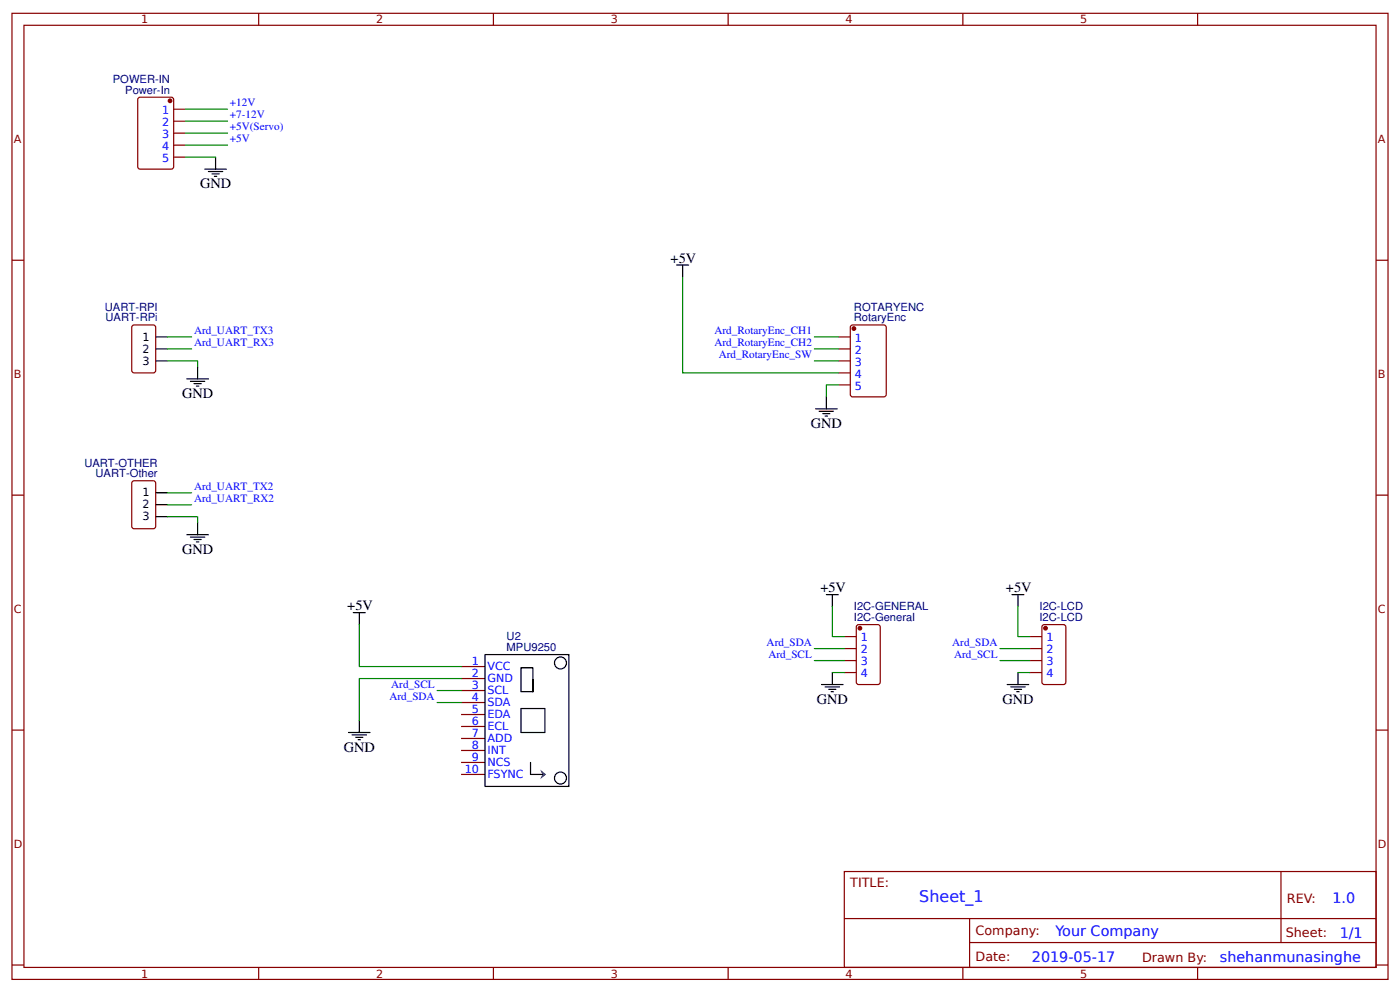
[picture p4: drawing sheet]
<svg xmlns="http://www.w3.org/2000/svg" width="309mm" height="219mm" viewBox="0 0 309 219" stroke-linecap="round" stroke-linejoin="round" font-family="sans-serif">
<g fill="none" stroke="#800" stroke-width=".26">
<path d="M2.6 2.9h304.1v213.3h-304.1zM5.3 5.6h298.7v207.9h-298.7zM57.1 2.9v2.7M109 2.9v2.7M160.9 2.9v2.7M212.7 2.9v2.7M264.6 2.9v2.7M2.6 57.4h2.7M304 57.4h2.7M29.4 71.8l4.5-.1 .4 .3 .1 9.8-.3 .4-4.5 .1-.4-.3-.1-9.7zM185.2 74.4h2.7M185.2 77h2.7"/>
<path d="M185.2 79.7h2.7M187.9 72l.5-.3h6.9l.4 .3 .1 15.1-.3 .4-7.1 .1-.5-.3zM185.2 82.3h2.7M185.2 85h2.7M2.6 109.3h2.7M29.4 106.2l4.5-.1 .4 .3 .1 9.8-.3 .4-4.5 .1-.4-.3-.1-9.7zM304 109.3h2.7M189.2 138.1l.5-.2h4.2l.5 .2 .1 12.5-.3 .4-4.5 .1-.5-.3zM230.3 138.1l.4-.2h4.2l.5 .2 .1 12.5-.3 .4-4.5 .1-.4-.3zM101.9 157.7h5.3M101.9 155.1h5.3M101.9 152.4h5.3"/>
<path d="M101.9 149.8h5.3M101.9 147.1h5.3M186.5 140.5h2.7M186.5 143.2h2.7M186.5 145.8h2.7M186.5 148.5h2.7M227.5 140.5h2.7M227.5 143.2h2.7M227.5 145.8h2.7M227.5 148.5h2.7M2.6 161.2h2.7M101.9 170.9h5.3"/>
<path d="M101.9 168.3h5.3M101.9 165.7h5.3M101.9 163h5.3M101.9 160.4h5.3M304 161.2h2.7M186.5 192.4h117.5v21.1h-117.5zM283 192.4v15.7M2.6 213h2.7M57.1 213.5v2.7M109 213.5v2.7M160.9 213.5v2.7M186.6 202.8h117.3"/>
<path d="M212.7 213.5v2.7M214.2 208.1h89.7M214.2 202.8v10.5M264.6 213.5v2.7M304 213h2.7"/>
</g>
<g fill="none" stroke="#000" stroke-width=".26">
<path d="M149.5 58.5h2.6M150.8 58.5v2.6M34.4 79.7h2.6M34.4 74.4h2.6M34.4 77h2.6M41.3 83.6h4.7M42.1 84.2h3.1M42.9 84.7h1.5M43.4 85.2h.5M43.7 81v2.6M180.2 90.2h4.7M181 90.8h3.1"/>
<path d="M181.8 91.3h1.6M182.3 91.8h.5M182.6 87.6v2.6M34.4 114.1h2.6M34.4 108.8h2.6M34.4 111.4h2.6M41.3 118h4.7M42.1 118.6h3.1M42.9 119.1h1.5M43.4 119.6h.5M43.7 115.4v2.6M182.6 131.3h2.6"/>
<path d="M183.9 131.3v2.6M223.6 131.3h2.6M224.9 131.3v2.6M107.2 144.5h18.5v29.1h-18.5zM115.1 156.4h5.3v5.3h-5.3zM117.7 150v2.7h-2.6v-5.3h2.6v5.3M181.5 151.1h4.8M182.3 151.6h3.2M183.1 152.2h1.6M183.6 152.7h.5M183.9 148.5v2.6M222.5 151.1h4.8"/>
<path d="M223.3 151.6h3.2M224.1 152.2h1.6M224.6 152.7h.6M224.9 148.5v2.6M117.2 168.3v2.6h2.7"/>
<circle cx="123.8" cy="146.3" r="1.32"/>
<circle cx="123.8" cy="171.7" r="1.32"/>
</g>
<g fill="#800" stroke="#800" stroke-width=".26">
<circle cx="188.6" cy="72.5" r=".4"/>
<circle cx="190" cy="138.7" r=".4"/>
<circle cx="231" cy="138.7" r=".4"/>
</g>
<g fill="none" stroke="#080" stroke-width=".26">
<path d="M37 79.7h6.7v1.3M37 74.4h5.3M37 77h5.3M150.8 61.1v21.2h34.4M179.9 79.7h5.3M179.9 74.4h5.3M179.9 77h5.3M185.2 85h-2.6v2.6M37 114.1h6.7v1.3M37 108.8h5.3M37 111.4h5.3M183.9 133.9v6.6h2.6"/>
<path d="M224.9 133.9v6.6h2.6M179.9 143.2h6.6M179.9 145.8h6.6M183.9 148.5h2.6M220.9 143.2h6.6M220.9 145.8h6.6M224.9 148.5h2.6"/>
</g>
<path d="M119.3 169.9l1.3 1-1.3 1.1 .6-1.1z" fill="#333"/>
<path d="M45.2 37.3h4.8M46 37.9h3.2M46.8 38.4h1.6M47.4 38.9h.5M47.6 34.7v2.6M78.1 135.2h2.6M79.4 135.2v2.7M79.4 159v2.7M77 161.7h4.8M77.8 162.2h3.2M78.6 162.7h1.6M79.1 163.3h.5" fill="none" stroke="#000" stroke-width=".26"/>
<path d="M41 24.1h9.3M41 26.7h9.3M41 29.4h9.3M41 34.7h6.6M41 32h9.3M79.4 137.9v9.2h22.5M96.6 155.1h5.3M96.6 152.4h5.3M101.9 149.8h-22.5v9.2" fill="none" stroke="#080" stroke-width=".26"/>
<path d="M30.7 21.5h7.1l.5 .2 .1 15.1-.3 .5h-7.1l-.5-.2-.1-15.1zM38.4 24.1h2.6M38.4 26.7h2.6M38.4 29.4h2.6M38.4 32h2.6M38.4 34.7h2.6" fill="none" stroke="#800" stroke-width=".26"/>
<circle cx="37.6" cy="22.3" r=".4" fill="#800" stroke="#800" stroke-width=".26"/>
<text font-size="3.5" fill="#00f" x="203.1" y="199.2">Sheet_1</text>
<g font-size="3.2">
<text x="44.2" y="41.6">GND</text>
<text x="148.2" y="58">+5V</text>
<text x="40.2" y="87.9">GND</text>
<text x="179.1" y="94.5">GND</text>
<text x="40.2" y="122.3">GND</text>
<text x="181.2" y="130.7">+5V</text>
<text x="222.2" y="130.7">+5V</text>
<text x="76.7" y="134.7">+5V</text>
<text x="180.4" y="155.3">GND</text>
<text x="221.5" y="155.3">GND</text>
<text x="75.9" y="165.9">GND</text>
</g>
<g font-size="3.2" fill="#00f">
<text x="294.4" y="199.3">1.0</text>
<text x="233.2" y="206.5">Your Company</text>
<text x="296" y="207.1">1/1</text>
<text x="228" y="212.4">2019-05-17</text>
<text x="269.5" y="212.3">shehanmunasinghe</text>
</g>
<g font-size="2.8" fill="#800">
<text x="187.9" y="195.8">TITLE:</text>
<text x="284.3" y="199.3">REV:</text>
<text x="215.5" y="206.5">Company:</text>
<text x="284.1" y="206.9">Sheet:</text>
<text x="215.5" y="212.2">Date:</text>
<text x="252.3" y="212.3">Drawn By:</text>
</g>
<g font-size="2.5" fill="#800">
<text x="31.2" y="5.2">1</text>
<text x="83.1" y="5.2">2</text>
<text x="134.9" y="5.2">3</text>
<text x="186.8" y="5.2">4</text>
<text x="238.7" y="5.2">5</text>
<text x="3" y="31.5">A</text>
<text x="304.4" y="31.5">A</text>
<text x="3" y="83.4">B</text>
<text x="304.4" y="83.4">B</text>
<text x="3" y="135.2">C</text>
<text x="304.4" y="135.2">C</text>
<text x="3" y="187.1">D</text>
<text x="304.4" y="187.1">D</text>
<text x="31.2" y="215.8">1</text>
<text x="83.1" y="215.8">2</text>
<text x="134.9" y="215.8">3</text>
<text x="186.8" y="215.8">4</text>
<text x="238.7" y="215.8">5</text>
</g>
<g font-size="2.5" fill="#000080">
<text x="24.9" y="18.3">POWER-IN</text>
<text x="27.7" y="20.7">Power-In</text>
<text x="23.2" y="68.6">UART-RPI</text>
<text x="23.3" y="70.9">UART-RPi</text>
<text x="188.7" y="70.9">RotaryEnc</text>
<text x="188.7" y="68.6">ROTARYENC</text>
<text x="18.6" y="103">UART-OTHER</text>
<text x="21.1" y="105.3">UART-Other</text>
<text x="188.7" y="137.1">I2C-General</text>
<text x="188.7" y="134.7">I2C-GENERAL</text>
<text x="229.7" y="137.1">I2C-LCD</text>
<text x="229.7" y="134.7">I2C-LCD</text>
<text x="111.9" y="143.7">MPU9250</text>
<text x="111.9" y="141.3">U2</text>
</g>
<g font-size="2.5" fill="#00f">
<text x="50.8" y="23.4">+12V</text>
<text x="35.8" y="25.2">1</text>
<text x="35.8" y="27.8">2</text>
<text x="50.8" y="26.1">+7-12V</text>
<text x="50.8" y="28.7">+5V(Servo)</text>
<text x="35.8" y="30.5">3</text>
<text x="35.8" y="33.1">4</text>
<text x="35.8" y="35.7">5</text>
<text x="50.8" y="31.4">+5V</text>
<text x="42.9" y="73.7">Ard_UART_TX3</text>
<text x="42.9" y="76.4">Ard_UART_RX3</text>
<text x="157.8" y="73.7">Ard_RotaryEnc_CH1</text>
<text x="157.8" y="76.4">Ard_RotaryEnc_CH2</text>
<text x="188.8" y="75.4">1</text>
<text x="158.8" y="79">Ard_RotaryEnc_SW</text>
<text x="188.8" y="78.1">2</text>
<text x="188.8" y="80.7">3</text>
<text x="188.8" y="83.4">4</text>
<text x="188.8" y="86">5</text>
<text x="42.9" y="108.1">Ard_UART_TX2</text>
<text x="42.9" y="110.8">Ard_UART_RX2</text>
<text x="169.4" y="142.5">Ard_SDA</text>
<text x="190.2" y="141.6">1</text>
<text x="210.4" y="142.5">Ard_SDA</text>
<text x="231.2" y="141.6">1</text>
<text x="104.3" y="149.5">2</text>
<text x="104.3" y="146.9">1</text>
<text x="107.7" y="147.9">VCC</text>
<text x="169.8" y="145.2">Ard_SCL</text>
<text x="190.2" y="144.2">2</text>
<text x="190.2" y="146.9">3</text>
<text x="190.2" y="149.5">4</text>
<text x="210.8" y="145.2">Ard_SCL</text>
<text x="231.2" y="144.2">2</text>
<text x="231.2" y="146.9">3</text>
<text x="231.2" y="149.5">4</text>
<text x="86" y="154.4">Ard_SDA</text>
<text x="86.4" y="151.8">Ard_SCL</text>
<text x="104.3" y="154.8">4</text>
<text x="104.3" y="152.2">3</text>
<text x="107.7" y="155.9">SDA</text>
<text x="107.7" y="153.2">SCL</text>
<text x="107.7" y="150.6">GND</text>
<text x="104.3" y="160.1">6</text>
<text x="104.3" y="157.5">5</text>
<text x="107.7" y="161.2">ECL</text>
<text x="107.7" y="158.5">EDA</text>
<text x="104.3" y="165.4">8</text>
<text x="104.3" y="162.7">7</text>
<text x="107.7" y="166.4">INT</text>
<text x="107.7" y="163.8">ADD</text>
<text x="102.7" y="170.7">10</text>
<text x="104.3" y="168">9</text>
<text x="107.7" y="171.7">FSYNC</text>
<text x="107.7" y="169.1">NCS</text>
</g>
<g font-size="2.5">
<text x="31.5" y="75.2">1</text>
<text x="31.5" y="77.8">2</text>
<text x="31.5" y="80.5">3</text>
<text x="31.5" y="109.6">1</text>
<text x="31.5" y="112.2">2</text>
<text x="31.5" y="114.9">3</text>
</g>
</svg>
